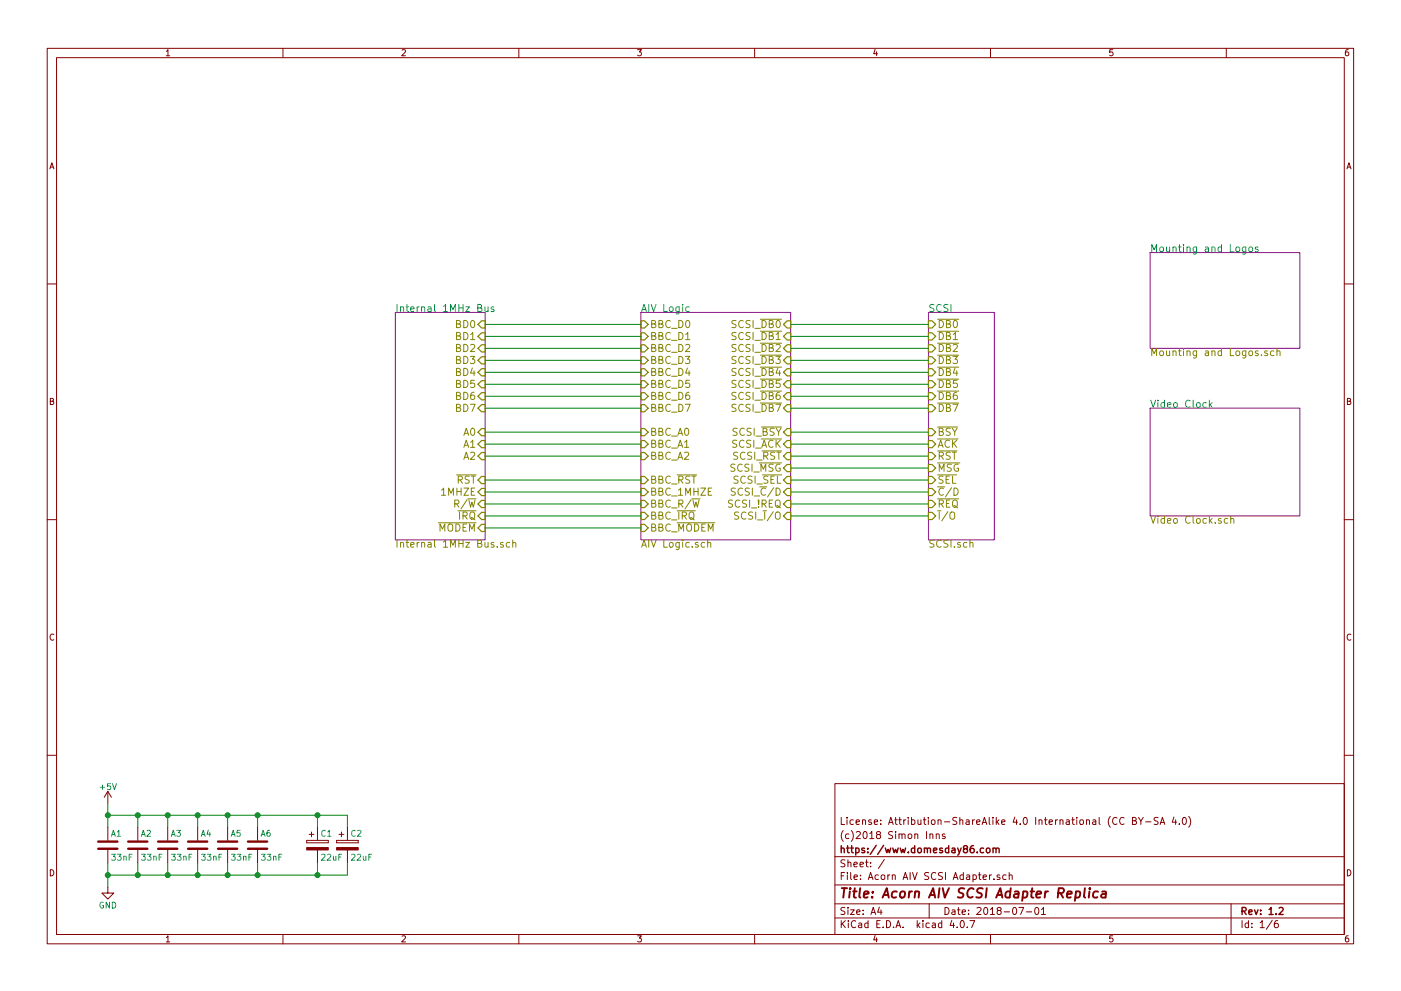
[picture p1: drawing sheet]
EESchema Schematic File Version 2
LIBS:power
LIBS:device
LIBS:switches
LIBS:relays
LIBS:motors
LIBS:transistors
LIBS:conn
LIBS:linear
LIBS:regul
LIBS:74xx
LIBS:cmos4000
LIBS:adc-dac
LIBS:memory
LIBS:xilinx
LIBS:microcontrollers
LIBS:dsp
LIBS:microchip
LIBS:analog_switches
LIBS:motorola
LIBS:texas
LIBS:intel
LIBS:audio
LIBS:interface
LIBS:digital-audio
LIBS:philips
LIBS:display
LIBS:cypress
LIBS:siliconi
LIBS:opto
LIBS:atmel
LIBS:contrib
LIBS:valves
LIBS:74xgxx
LIBS:ac-dc
LIBS:actel
LIBS:allegro
LIBS:Altera
LIBS:analog_devices
LIBS:battery_management
LIBS:bbd
LIBS:bosch
LIBS:brooktre
LIBS:cmos_ieee
LIBS:dc-dc
LIBS:diode
LIBS:elec-unifil
LIBS:ESD_Protection
LIBS:ftdi
LIBS:gennum
LIBS:graphic
LIBS:graphic_symbols
LIBS:hc11
LIBS:infineon
LIBS:intersil
LIBS:ir
LIBS:Lattice
LIBS:leds
LIBS:LEM
LIBS:logic_programmable
LIBS:logo
LIBS:maxim
LIBS:mechanical
LIBS:microchip_dspic33dsc
LIBS:microchip_pic10mcu
LIBS:microchip_pic12mcu
LIBS:microchip_pic16mcu
LIBS:microchip_pic18mcu
LIBS:microchip_pic24mcu
LIBS:microchip_pic32mcu
LIBS:modules
LIBS:motor_drivers
LIBS:msp430
LIBS:nordicsemi
LIBS:nxp
LIBS:nxp_armmcu
LIBS:onsemi
LIBS:Oscillators
LIBS:Power_Management
LIBS:powerint
LIBS:pspice
LIBS:references
LIBS:rfcom
LIBS:RFSolutions
LIBS:sensors
LIBS:silabs
LIBS:stm8
LIBS:stm32
LIBS:supertex
LIBS:transf
LIBS:triac_thyristor
LIBS:ttl_ieee
LIBS:video
LIBS:wiznet
LIBS:Worldsemi
LIBS:Xicor
LIBS:zetex
LIBS:Zilog
LIBS:AIV SCSI Library
LIBS:Acorn AIV SCSI Adapter-cache
EELAYER 25 0
EELAYER END
$Descr A4 11693 8268
encoding utf-8
Sheet 1 6
Title "Acorn AIV SCSI Adapter Replica"
Date "2018-07-01"
Rev "1.2"
Comp "https://www.domesday86.com"
Comment1 "(c)2018 Simon Inns"
Comment2 "License: Attribution-ShareAlike 4.0 International (CC BY-SA 4.0)"
Comment3 ""
Comment4 ""
$EndDescr
$Sheet
S 7750 2600 550  1900
U 5AE48CC4
F0 "SCSI" 60
F1 "SCSI.sch" 60
F2 "~DB0" I L 7750 2700 60 
F3 "~DB1" I L 7750 2800 60 
F4 "~DB2" I L 7750 2900 60 
F5 "~DB3" I L 7750 3000 60 
F6 "~DB4" I L 7750 3100 60 
F7 "~DB5" I L 7750 3200 60 
F8 "~DB6" I L 7750 3300 60 
F9 "~DB7" I L 7750 3400 60 
F10 "~BSY" I L 7750 3600 60 
F11 "~ACK" I L 7750 3700 60 
F12 "~RST" I L 7750 3800 60 
F13 "~MSG" I L 7750 3900 60 
F14 "~SEL" I L 7750 4000 60 
F15 "~C~/D" I L 7750 4100 60 
F16 "~REQ" I L 7750 4200 60 
F17 "~I~/O" I L 7750 4300 60 
$EndSheet
$Sheet
S 9600 3400 1250 900 
U 5AE49D9E
F0 "Video Clock" 60
F1 "Video Clock.sch" 60
$EndSheet
$Sheet
S 3300 2600 750  1900
U 5AE4A65F
F0 "Internal 1MHz Bus" 60
F1 "Internal 1MHz Bus.sch" 60
F2 "~IRQ" I R 4050 4300 60 
F3 "~RST" I R 4050 4000 60 
F4 "BD0" I R 4050 2700 60 
F5 "BD1" I R 4050 2800 60 
F6 "BD2" I R 4050 2900 60 
F7 "BD3" I R 4050 3000 60 
F8 "BD4" I R 4050 3100 60 
F9 "BD5" I R 4050 3200 60 
F10 "BD6" I R 4050 3300 60 
F11 "BD7" I R 4050 3400 60 
F12 "~MODEM" I R 4050 4400 60 
F13 "A0" I R 4050 3600 60 
F14 "A1" I R 4050 3700 60 
F15 "A2" I R 4050 3800 60 
F16 "1MHZE" I R 4050 4100 60 
F17 "R/~W" I R 4050 4200 60 
$EndSheet
$Sheet
S 9600 2100 1250 800 
U 5AE4C491
F0 "Mounting and Logos" 60
F1 "Mounting and Logos.sch" 60
$EndSheet
$Sheet
S 5350 2600 1250 1900
U 5AE4C835
F0 "AIV Logic" 60
F1 "AIV Logic.sch" 60
F2 "BBC_A0" I L 5350 3600 60 
F3 "BBC_A1" I L 5350 3700 60 
F4 "BBC_R/~W" I L 5350 4200 60 
F5 "BBC_1MHZE" I L 5350 4100 60 
F6 "BBC_~MODEM" I L 5350 4400 60 
F7 "BBC_A2" I L 5350 3800 60 
F8 "BBC_~IRQ" I L 5350 4300 60 
F9 "BBC_~RST" I L 5350 4000 60 
F10 "BBC_D7" I L 5350 3400 60 
F11 "BBC_D6" I L 5350 3300 60 
F12 "BBC_D5" I L 5350 3200 60 
F13 "BBC_D4" I L 5350 3100 60 
F14 "BBC_D3" I L 5350 3000 60 
F15 "BBC_D2" I L 5350 2900 60 
F16 "BBC_D1" I L 5350 2800 60 
F17 "BBC_D0" I L 5350 2700 60 
F18 "SCSI_~DB0" I R 6600 2700 60 
F19 "SCSI_~DB1" I R 6600 2800 60 
F20 "SCSI_~DB2" I R 6600 2900 60 
F21 "SCSI_~DB3" I R 6600 3000 60 
F22 "SCSI_~DB4" I R 6600 3100 60 
F23 "SCSI_~DB5" I R 6600 3200 60 
F24 "SCSI_~DB6" I R 6600 3300 60 
F25 "SCSI_~DB7" I R 6600 3400 60 
F26 "SCSI_~I~/O" I R 6600 4300 60 
F27 "SCSI_~BSY" I R 6600 3600 60 
F28 "SCSI_~MSG" I R 6600 3900 60 
F29 "SCSI_!REQ" I R 6600 4200 60 
F30 "SCSI_~C~/D" I R 6600 4100 60 
F31 "SCSI_~RST" I R 6600 3800 60 
F32 "SCSI_~SEL" I R 6600 4000 60 
F33 "SCSI_~ACK" I R 6600 3700 60 
$EndSheet
Connection ~ 900  6800
Connection ~ 1150 6800
Wire Wire Line
	1150 6900 1150 6800
Connection ~ 1400 6800
Wire Wire Line
	1400 6800 1400 6900
Connection ~ 1650 6800
Wire Wire Line
	1650 6800 1650 6900
Connection ~ 1900 6800
Wire Wire Line
	1900 6800 1900 6900
Connection ~ 2150 6800
Wire Wire Line
	2150 6800 2150 6900
Connection ~ 2650 6800
Wire Wire Line
	2650 6800 2650 6900
Connection ~ 2650 7300
Wire Wire Line
	2650 7300 2650 7200
Connection ~ 2150 7300
Wire Wire Line
	2150 7300 2150 7200
Connection ~ 1900 7300
Wire Wire Line
	1900 7300 1900 7200
Connection ~ 1650 7300
Wire Wire Line
	1650 7300 1650 7200
Connection ~ 1400 7300
Wire Wire Line
	1400 7300 1400 7200
Connection ~ 1150 7300
Wire Wire Line
	1150 7200 1150 7300
Connection ~ 900  7300
Wire Wire Line
	900  7200 900  7400
Wire Wire Line
	900  7300 2900 7300
Wire Wire Line
	2900 7300 2900 7200
Wire Wire Line
	900  6700 900  6900
Wire Wire Line
	900  6800 2900 6800
Wire Wire Line
	2900 6800 2900 6900
$Comp
L GND #PWR01
U 1 1
P 900 7400
F 0 "#PWR01" H 900 7150 50  0001 C CNN
F 1 "GND" H 900 7250 50  0000 C CNN
F 2 "" H 900 7400 50  0001 C CNN
F 3 "" H 900 7400 50  0001 C CNN
	1    900  7400
	1    0    0    -1  
$EndComp
$Comp
L +5V #PWR02
U 1 1
P 900 6700
F 0 "#PWR02" H 900 6550 50  0001 C CNN
F 1 "+5V" H 900 6840 50  0000 C CNN
F 2 "" H 900 6700 50  0001 C CNN
F 3 "" H 900 6700 50  0001 C CNN
	1    900  6700
	1    0    0    -1  
$EndComp
$Comp
L CP C2
U 1 1
P 2900 7050
F 0 "C2" H 2925 7150 50  0000 L CNN
F 1 "22uF" H 2925 6950 50  0000 L CNN
F 2 "Capacitors_THT:CP_Radial_Tantal_D5.0mm_P5.00mm" H 2938 6900 50  0001 C CNN
F 3 "" H 2900 7050 50  0001 C CNN
	1    2900 7050
	1    0    0    -1  
$EndComp
$Comp
L CP C1
U 1 1
P 2650 7050
F 0 "C1" H 2675 7150 50  0000 L CNN
F 1 "22uF" H 2675 6950 50  0000 L CNN
F 2 "Capacitors_THT:CP_Radial_Tantal_D5.0mm_P5.00mm" H 2688 6900 50  0001 C CNN
F 3 "" H 2650 7050 50  0001 C CNN
	1    2650 7050
	1    0    0    -1  
$EndComp
$Comp
L C A6
U 1 1
P 2150 7050
F 0 "A6" H 2175 7150 50  0000 L CNN
F 1 "33nF" H 2175 6950 50  0000 L CNN
F 2 "Capacitors_THT:C_Disc_D5.0mm_W2.5mm_P5.00mm" H 2188 6900 50  0001 C CNN
F 3 "" H 2150 7050 50  0001 C CNN
	1    2150 7050
	1    0    0    -1  
$EndComp
$Comp
L C A5
U 1 1
P 1900 7050
F 0 "A5" H 1925 7150 50  0000 L CNN
F 1 "33nF" H 1925 6950 50  0000 L CNN
F 2 "Capacitors_THT:C_Disc_D5.0mm_W2.5mm_P5.00mm" H 1938 6900 50  0001 C CNN
F 3 "" H 1900 7050 50  0001 C CNN
	1    1900 7050
	1    0    0    -1  
$EndComp
$Comp
L C A4
U 1 1
P 1650 7050
F 0 "A4" H 1675 7150 50  0000 L CNN
F 1 "33nF" H 1675 6950 50  0000 L CNN
F 2 "Capacitors_THT:C_Disc_D5.0mm_W2.5mm_P5.00mm" H 1688 6900 50  0001 C CNN
F 3 "" H 1650 7050 50  0001 C CNN
	1    1650 7050
	1    0    0    -1  
$EndComp
$Comp
L C A3
U 1 1
P 1400 7050
F 0 "A3" H 1425 7150 50  0000 L CNN
F 1 "33nF" H 1425 6950 50  0000 L CNN
F 2 "Capacitors_THT:C_Disc_D5.0mm_W2.5mm_P5.00mm" H 1438 6900 50  0001 C CNN
F 3 "" H 1400 7050 50  0001 C CNN
	1    1400 7050
	1    0    0    -1  
$EndComp
$Comp
L C A2
U 1 1
P 1150 7050
F 0 "A2" H 1175 7150 50  0000 L CNN
F 1 "33nF" H 1175 6950 50  0000 L CNN
F 2 "Capacitors_THT:C_Disc_D5.0mm_W2.5mm_P5.00mm" H 1188 6900 50  0001 C CNN
F 3 "" H 1150 7050 50  0001 C CNN
	1    1150 7050
	1    0    0    -1  
$EndComp
$Comp
L C A1
U 1 1
P 900 7050
F 0 "A1" H 925 7150 50  0000 L CNN
F 1 "33nF" H 925 6950 50  0000 L CNN
F 2 "Capacitors_THT:C_Disc_D5.0mm_W2.5mm_P5.00mm" H 938 6900 50  0001 C CNN
F 3 "" H 900 7050 50  0001 C CNN
	1    900  7050
	1    0    0    -1  
$EndComp
Wire Wire Line
	4050 2700 5350 2700
Wire Wire Line
	5350 2800 4050 2800
Wire Wire Line
	4050 2900 5350 2900
Wire Wire Line
	5350 3000 4050 3000
Wire Wire Line
	4050 3100 5350 3100
Wire Wire Line
	5350 3200 4050 3200
Wire Wire Line
	4050 3300 5350 3300
Wire Wire Line
	5350 3400 4050 3400
Wire Wire Line
	4050 3600 5350 3600
Wire Wire Line
	5350 3700 4050 3700
Wire Wire Line
	4050 3800 5350 3800
Wire Wire Line
	4050 4000 5350 4000
Wire Wire Line
	4050 4100 5350 4100
Wire Wire Line
	4050 4200 5350 4200
Wire Wire Line
	4050 4300 5350 4300
Wire Wire Line
	5350 4400 4050 4400
Wire Wire Line
	6600 2700 7750 2700
Wire Wire Line
	6600 2800 7750 2800
Wire Wire Line
	6600 2900 7750 2900
Wire Wire Line
	6600 3000 7750 3000
Wire Wire Line
	6600 3100 7750 3100
Wire Wire Line
	6600 3200 7750 3200
Wire Wire Line
	6600 3300 7750 3300
Wire Wire Line
	6600 3400 7750 3400
Wire Wire Line
	6600 3600 7750 3600
Wire Wire Line
	6600 3700 7750 3700
Wire Wire Line
	6600 3800 7750 3800
Wire Wire Line
	6600 3900 7750 3900
Wire Wire Line
	6600 4000 7750 4000
Wire Wire Line
	6600 4100 7750 4100
Wire Wire Line
	6600 4200 7750 4200
Wire Wire Line
	6600 4300 7750 4300
$EndSCHEMATC
